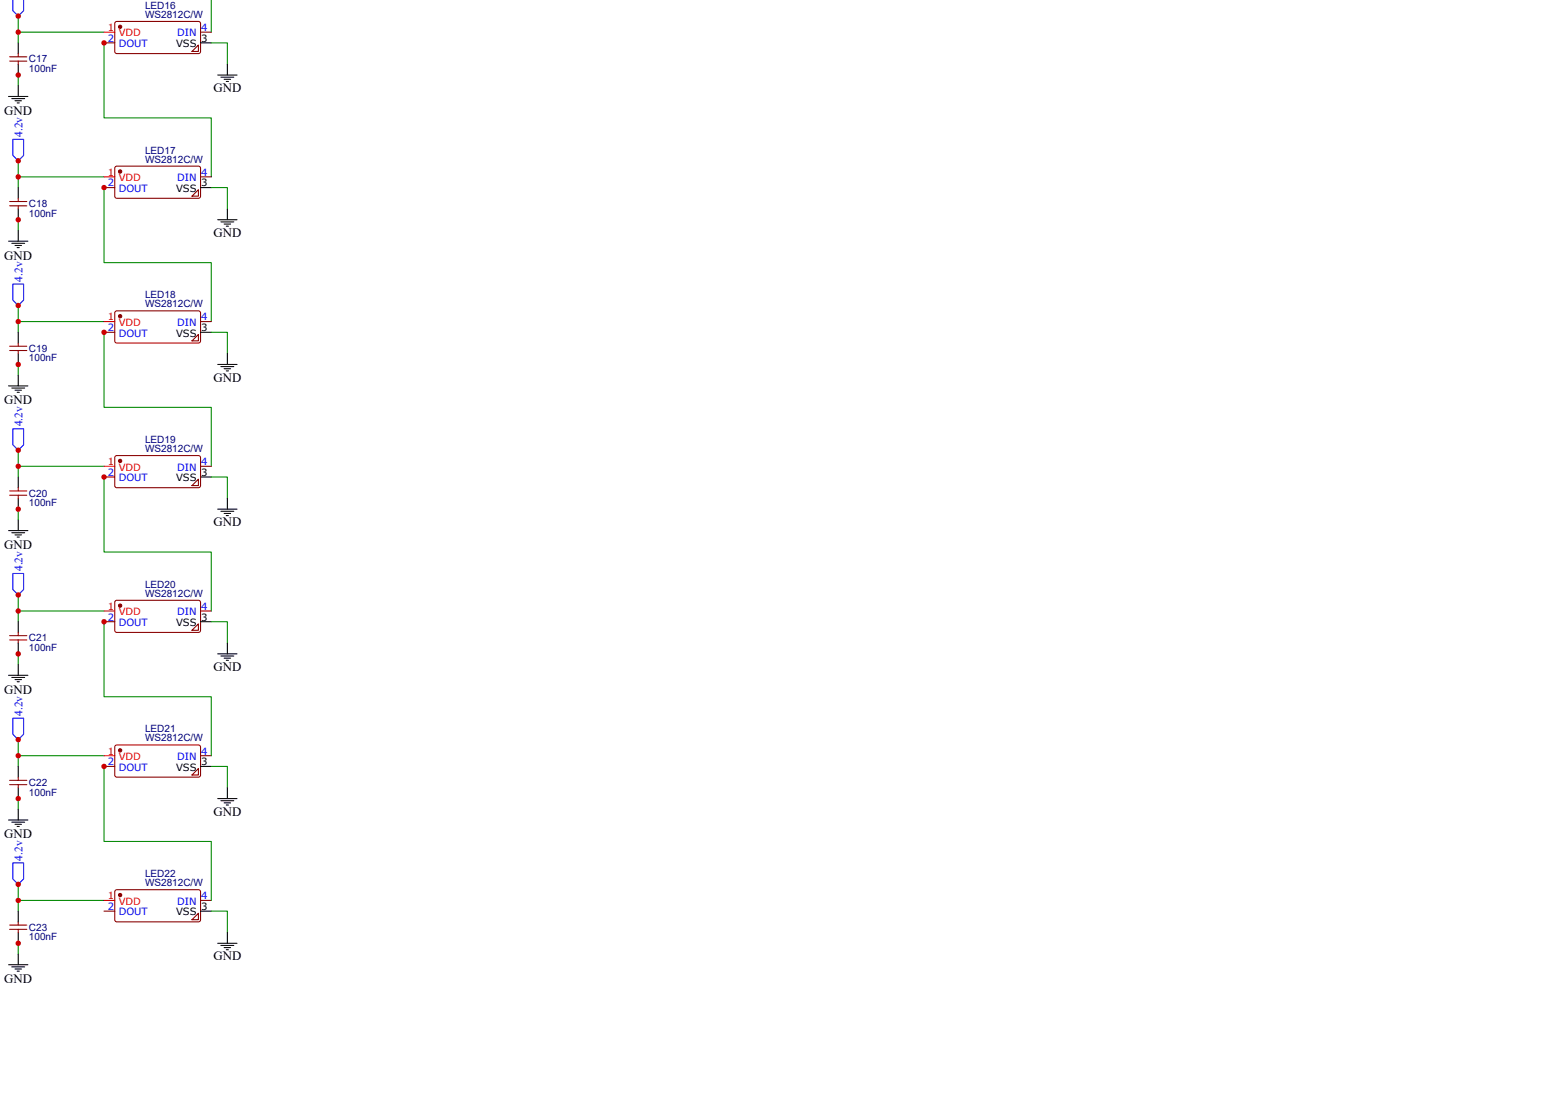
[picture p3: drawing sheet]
<svg xmlns="http://www.w3.org/2000/svg" width="297mm" height="210mm" viewBox="0 0 297 210" stroke-linecap="round" stroke-linejoin="round" font-family="sans-serif">
<path d="M40.1 0v6.1M3.5 3.1v3h16.3M3.5 6.1v2.1M3.5 14.3v2" fill="none" stroke="#080" stroke-width=".2"/>
<path d="M4.5 0v2l-1 1.1-1.1-1.1v-2" fill="none" stroke="#00f" stroke-width=".2"/>
<path d="M1.8 11.6h3.3M1.8 10.8h3.3M3.5 10.2v.6M3.5 11.6v.6M21.9 4.2l.3-.1h15.7l.2 .4v5.4l-.4 .3h-15.6l-.3-.4v-5.3z" fill="none" stroke="#800" stroke-width=".2"/>
<path d="M1.6 18.3h3.7M2.2 18.7h2.5M2.9 19.2h1.2M3.3 19.6h.4M3.5 8.2v2M3.5 12.2v2.1M3.5 16.3v2" fill="none" stroke="#000" stroke-width=".2"/>
<circle cx="22.8" cy="5.1" r=".31" fill="#800"/>
<g fill="none" stroke="#800" stroke-width=".2">
<path d="M19.8 8.2h2M37.7 8.6v1.2h-1.2zM38.1 6.1h2M1.8 39.1h3.3M1.8 38.3h3.3M3.5 37.7v.6M3.5 39.1v.6M21.9 31.7l.3-.1h15.7l.2 .4v5.4l-.4 .3h-15.6l-.3-.4v-5.3z"/>
<circle cx="22.8" cy="5.1" r=".31"/>
</g>
<path d="M19.8 6.1h2" fill="none" stroke="#f00" stroke-width=".2"/>
<g fill="none" stroke="#000" stroke-width=".2">
<path d="M38.1 8.2h2M41.4 14.3h3.6M42 14.7h2.4M42.6 15.1h1.2M43 15.5h.4M43.2 12.2v2.1M3.5 35.7v2M3.5 39.7v2.1M1.6 45.9h3.7M2.2 46.3h2.5M2.9 46.7h1.2M3.3 47.1h.4"/>
<path d="M3.5 43.8v2.1"/>
</g>
<path d="M19.8 8.2v14.2h20.3v11.2M40.1 8.2h3.1v4M3.5 30.6v3h16.3M3.5 33.6v2.1M3.5 41.8v2" fill="none" stroke="#080" stroke-width=".2"/>
<path d="M2.4 26.5h2.1v3l-1 1.1-1.1-1.1z" fill="none" stroke="#00f" stroke-width=".2"/>
<circle cx="22.8" cy="32.6" r=".31" fill="#800"/>
<g fill="none" stroke="#800" stroke-width=".2">
<path d="M19.8 35.7h2M37.7 36.1v1.2h-1.2zM38.1 33.6h2M21.9 59.2l.3-.1h15.7l.2 .4v5.5l-.4 .2h-15.6l-.3-.4v-5.3zM1.8 66.6h3.3M1.8 65.8h3.3M3.5 65.2v.6M3.5 66.6v.7"/>
<circle cx="22.8" cy="32.6" r=".31"/>
</g>
<path d="M19.8 33.6h2" fill="none" stroke="#f00" stroke-width=".2"/>
<g fill="none" stroke="#000" stroke-width=".2">
<path d="M38.1 35.7h2M43.2 39.7v2.1M41.4 41.8h3.6M42 42.2h2.4M42.6 42.6h1.2M43 43h.4M1.6 73.4h3.7M2.2 73.8h2.5M2.9 74.2h1.2M3.3 74.6h.4M3.5 63.2v2M3.5 67.3v2"/>
<path d="M3.5 71.3v2.1"/>
</g>
<path d="M19.8 35.7v14.2h20.3v11.2M40.1 35.7h3.1v4M3.5 58.1v3h16.3M3.5 61.1v2.1M3.5 69.3v2" fill="none" stroke="#080" stroke-width=".2"/>
<path d="M2.4 54h2.1v3.1l-1 1-1.1-1z" fill="none" stroke="#00f" stroke-width=".2"/>
<circle cx="22.8" cy="60.1" r=".31" fill="#800"/>
<g fill="none" stroke="#800" stroke-width=".2">
<path d="M19.8 63.2h2M37.7 63.6v1.2h-1.2zM38.1 61.1h2M1.8 94.2h3.3M1.8 93.3h3.3M3.5 92.7v.6M3.5 94.2v.6M21.9 86.7l.3-.1h15.7l.2 .4v5.5l-.4 .2h-15.6l-.3-.4v-5.3z"/>
<circle cx="22.8" cy="60.1" r=".31"/>
</g>
<path d="M19.8 61.1h2" fill="none" stroke="#f00" stroke-width=".2"/>
<g fill="none" stroke="#000" stroke-width=".2">
<path d="M38.1 63.2h2M41.4 69.3h3.6M42 69.7h2.4M42.6 70.1h1.2M43 70.5h.4M43.2 67.3v2M3.5 90.7v2M3.5 94.8v2M3.5 98.8v2.1M1.6 100.9h3.7M2.2 101.3h2.5M2.9 101.7h1.2"/>
<path d="M3.3 102.1h.4"/>
</g>
<path d="M19.8 63.2v14.2h20.3v11.2M40.1 63.2h3.1v4.1M3.5 85.6v3h16.3M3.5 88.6v2.1M3.5 96.8v2" fill="none" stroke="#080" stroke-width=".2"/>
<path d="M2.4 81.5h2.1v3.1l-1 1-1.1-1z" fill="none" stroke="#00f" stroke-width=".2"/>
<circle cx="22.8" cy="87.6" r=".31" fill="#800"/>
<g fill="none" stroke="#800" stroke-width=".2">
<path d="M19.8 90.7h2M37.7 91.1v1.2h-1.2zM38.1 88.6h2M21.9 114.2l.3-.1 15.7 .1 .2 .3v5.5l-.4 .2h-15.6l-.3-.4v-5.3zM1.8 121.7h3.3M1.8 120.8h3.3M3.5 120.2v.6M3.5 121.7v.6"/>
<circle cx="22.8" cy="87.6" r=".31"/>
</g>
<path d="M19.8 88.6h2" fill="none" stroke="#f00" stroke-width=".2"/>
<g fill="none" stroke="#000" stroke-width=".2">
<path d="M38.1 90.7h2M41.4 96.8h3.6M42 97.2h2.4M42.6 97.6h1.2M43 98h.4M43.2 94.8v2M3.5 118.2v2M1.6 128.4h3.7M2.2 128.8h2.5M2.9 129.2h1.2M3.3 129.6h.4M3.5 122.3v2"/>
<path d="M3.5 126.4v2"/>
</g>
<path d="M19.8 90.7v14.3h20.3v11.2M40.1 90.7h3.1v4.1M3.5 113.1v3.1h16.3M3.5 116.2v2M3.5 124.3v2.1" fill="none" stroke="#080" stroke-width=".2"/>
<path d="M2.4 109h2.1v3.1l-1 1-1.1-1z" fill="none" stroke="#00f" stroke-width=".2"/>
<circle cx="22.8" cy="115.1" r=".31" fill="#800"/>
<g fill="none" stroke="#800" stroke-width=".2">
<path d="M19.8 118.2h2M37.7 118.6v1.2h-1.2zM38.1 116.2h2M1.8 149.2h3.3M1.8 148.4h3.3M3.5 147.7v.7M3.5 149.2v.6M21.9 141.8l.3-.2 15.7 .1 .2 .3v5.5l-.4 .2h-15.6l-.3-.4v-5.3z"/>
<circle cx="22.8" cy="115.1" r=".31"/>
</g>
<path d="M19.8 116.2h2" fill="none" stroke="#f00" stroke-width=".2"/>
<g fill="none" stroke="#000" stroke-width=".2">
<path d="M38.1 118.2h2M41.4 124.3h3.6M42 124.7h2.4M42.6 125.1h1.2M43 125.5h.4M43.2 122.3v2M1.6 155.9h3.7M2.2 156.3h2.5M2.9 156.7h1.2M3.3 157.1h.4M3.5 145.7v2M3.5 149.8v2"/>
<path d="M3.5 153.9v2"/>
</g>
<path d="M40.1 118.2h3.1v4.1M3.5 140.6v3.1h16.3M3.5 143.7v2M3.5 151.8v2.1" fill="none" stroke="#080" stroke-width=".2"/>
<path d="M2.4 136.5h2.1v3.1l-1 1-1.1-1z" fill="none" stroke="#00f" stroke-width=".2"/>
<circle cx="22.8" cy="142.7" r=".31" fill="#800"/>
<g fill="none" stroke="#800" stroke-width=".2">
<path d="M19.8 145.7h2M37.7 146.1v1.2h-1.2zM38.1 143.7h2M1.8 176.7h3.3M1.8 175.9h3.3M3.5 175.3v.6M3.5 176.7v.6M21.9 169.3l.3-.2 15.7 .1 .2 .4v5.4l-.4 .3-15.6-.1-.3-.3v-5.3z"/>
<circle cx="22.8" cy="142.7" r=".31"/>
</g>
<path d="M19.8 143.7h2" fill="none" stroke="#f00" stroke-width=".2"/>
<g fill="none" stroke="#000" stroke-width=".2">
<path d="M38.1 145.7h2M41.4 151.8h3.6M42 152.2h2.4M42.6 152.6h1.2M43 153h.4M43.2 149.8v2M3.5 173.2v2.1M3.5 177.3v2M1.6 183.4h3.7M2.2 183.8h2.5M2.9 184.2h1.2M3.3 184.6h.4"/>
<path d="M3.5 181.4v2"/>
</g>
<path d="M19.8 118.2v14.3h20.3v11.2M40.1 145.7h3.1v4.1M3.5 168.1v3.1h16.3M3.5 171.2v2M3.5 179.3v2.1" fill="none" stroke="#080" stroke-width=".2"/>
<path d="M2.4 164.1h2.1v3l-1 1-1.1-1z" fill="none" stroke="#00f" stroke-width=".2"/>
<circle cx="22.8" cy="170.2" r=".31" fill="#800"/>
<g fill="none" stroke="#800" stroke-width=".2">
<path d="M19.8 173.2h2M37.7 173.6v1.3h-1.2zM38.1 171.2h2"/>
<circle cx="22.8" cy="170.2" r=".31"/>
</g>
<path d="M19.8 171.2h2" fill="none" stroke="#f00" stroke-width=".2"/>
<path d="M38.1 173.2h2M41.4 179.3h3.6M42 179.7h2.4M43.2 177.3v2M42.6 180.2h1.2M43 180.6h.4" fill="none" stroke="#000" stroke-width=".2"/>
<path d="M19.8 145.7v14.3h20.3v11.2M40.1 173.2h3.1v4.1" fill="none" stroke="#080" stroke-width=".2"/>
<g fill="#c00">
<circle cx="3.5" cy="171.2" r=".51"/>
<circle cx="3.5" cy="143.7" r=".51"/>
<circle cx="3.5" cy="116.2" r=".51"/>
<circle cx="3.5" cy="88.6" r=".51"/>
<circle cx="3.5" cy="61.1" r=".51"/>
<circle cx="3.5" cy="33.6" r=".51"/>
<circle cx="3.5" cy="6.1" r=".51"/>
<circle cx="19.8" cy="145.7" r=".51"/>
<circle cx="3.5" cy="179.3" r=".51"/>
<circle cx="3.5" cy="168.1" r=".51"/>
<circle cx="19.8" cy="118.2" r=".51"/>
<circle cx="3.5" cy="151.8" r=".51"/>
<circle cx="3.5" cy="140.6" r=".51"/>
<circle cx="3.5" cy="124.3" r=".51"/>
<circle cx="3.5" cy="113.1" r=".51"/>
<circle cx="19.8" cy="90.7" r=".51"/>
<circle cx="3.5" cy="96.8" r=".51"/>
<circle cx="3.5" cy="85.6" r=".51"/>
<circle cx="19.8" cy="63.2" r=".51"/>
<circle cx="3.5" cy="69.3" r=".51"/>
<circle cx="3.5" cy="58.1" r=".51"/>
<circle cx="19.8" cy="35.7" r=".51"/>
<circle cx="3.5" cy="41.8" r=".51"/>
<circle cx="3.5" cy="30.6" r=".51"/>
<circle cx="19.8" cy="8.2" r=".51"/>
<circle cx="3.5" cy="14.3" r=".51"/>
<circle cx="3.5" cy="3.1" r=".51"/>
</g>
<g font-size="2.4">
<text x="40.6" y="17.5">GND</text>
<text x=".8" y="21.8">GND</text>
<text x="40.6" y="45">GND</text>
<text x=".8" y="49.4">GND</text>
<text x=".8" y="76.9">GND</text>
<text x="40.6" y="72.5">GND</text>
<text x="40.6" y="100.1">GND</text>
<text x=".8" y="104.4">GND</text>
<text x=".8" y="131.9">GND</text>
<text x="40.6" y="127.6">GND</text>
<text x="40.6" y="155.1">GND</text>
<text x=".8" y="159.4">GND</text>
<text x="40.6" y="182.6">GND</text>
<text x=".8" y="186.9">GND</text>
</g>
<g font-size="2.2" fill="#00f">
<text x="4.2" y="26.1" transform="rotate(-90 4.2 26.1)">4.2v</text>
<text x="4.2" y="53.6" transform="rotate(-90 4.2 53.6)">4.2v</text>
<text x="4.2" y="81.1" transform="rotate(-90 4.2 81.1)">4.2v</text>
<text x="4.2" y="108.6" transform="rotate(-90 4.2 108.6)">4.2v</text>
<text x="4.2" y="136.1" transform="rotate(-90 4.2 136.1)">4.2v</text>
<text x="4.2" y="163.6" transform="rotate(-90 4.2 163.6)">4.2v</text>
</g>
<g font-size="1.9" fill="#f00">
<text x="20.5" y="5.9">1</text>
<text x="22.6" y="6.9">VDD</text>
<text x="20.5" y="33.4">1</text>
<text x="22.6" y="34.4">VDD</text>
<text x="20.5" y="60.9">1</text>
<text x="22.6" y="61.9">VDD</text>
<text x="20.5" y="88.4">1</text>
<text x="22.6" y="89.5">VDD</text>
<text x="20.5" y="116">1</text>
<text x="22.6" y="117">VDD</text>
<text x="20.5" y="143.5">1</text>
<text x="22.6" y="144.5">VDD</text>
<text x="20.5" y="171">1</text>
<text x="22.6" y="172">VDD</text>
</g>
<g font-size="1.9" fill="#000080">
<text x="27.6" y="3.4">WS2812C/W</text>
<text x="27.6" y="1.7">LED16</text>
<text x="5.5" y="11.9">C17</text>
<text x="5.5" y="13.7">100nF</text>
<text x="27.6" y="29.2">LED17</text>
<text x="27.6" y="30.9">WS2812C/W</text>
<text x="5.5" y="41.2">100nF</text>
<text x="5.5" y="39.4">C18</text>
<text x="27.6" y="58.4">WS2812C/W</text>
<text x="27.6" y="56.7">LED18</text>
<text x="5.5" y="68.7">100nF</text>
<text x="5.5" y="66.9">C19</text>
<text x="27.6" y="85.9">WS2812C/W</text>
<text x="27.6" y="84.2">LED19</text>
<text x="5.5" y="94.4">C20</text>
<text x="5.5" y="96.2">100nF</text>
<text x="27.6" y="113.4">WS2812C/W</text>
<text x="27.6" y="111.7">LED20</text>
<text x="5.5" y="123.7">100nF</text>
<text x="5.5" y="121.9">C21</text>
<text x="27.6" y="141">WS2812C/W</text>
<text x="27.6" y="139.3">LED21</text>
<text x="5.5" y="149.4">C22</text>
<text x="5.5" y="151.3">100nF</text>
<text x="27.6" y="166.8">LED22</text>
<text x="27.6" y="168.5">WS2812C/W</text>
<text x="5.5" y="178.8">100nF</text>
<text x="5.5" y="176.9">C23</text>
</g>
<g font-size="1.9" fill="#00f">
<text x="38.2" y="5.9">4</text>
<text x="20.5" y="7.9">2</text>
<text x="22.6" y="9">DOUT</text>
<text x="33.7" y="6.9">DIN</text>
<text x="20.5" y="35.5">2</text>
<text x="33.7" y="34.4">DIN</text>
<text x="38.2" y="33.4">4</text>
<text x="22.6" y="36.5">DOUT</text>
<text x="20.5" y="63">2</text>
<text x="22.6" y="64">DOUT</text>
<text x="33.7" y="61.9">DIN</text>
<text x="38.2" y="60.9">4</text>
<text x="33.7" y="89.5">DIN</text>
<text x="38.2" y="88.4">4</text>
<text x="20.5" y="90.5">2</text>
<text x="22.6" y="91.5">DOUT</text>
<text x="20.5" y="118">2</text>
<text x="22.6" y="119">DOUT</text>
<text x="33.7" y="117">DIN</text>
<text x="38.2" y="116">4</text>
<text x="38.2" y="143.5">4</text>
<text x="20.5" y="145.5">2</text>
<text x="22.6" y="146.5">DOUT</text>
<text x="33.7" y="144.5">DIN</text>
<text x="20.5" y="173">2</text>
<text x="33.7" y="172">DIN</text>
<text x="38.2" y="171">4</text>
<text x="22.6" y="174">DOUT</text>
</g>
<g font-size="1.9">
<text x="33.5" y="9">VSS</text>
<text x="38.2" y="7.9">3</text>
<text x="38.2" y="35.5">3</text>
<text x="33.5" y="36.5">VSS</text>
<text x="33.5" y="64">VSS</text>
<text x="38.2" y="63">3</text>
<text x="33.5" y="91.5">VSS</text>
<text x="38.2" y="90.5">3</text>
<text x="33.5" y="119">VSS</text>
<text x="38.2" y="118">3</text>
<text x="33.5" y="146.5">VSS</text>
<text x="38.2" y="145.5">3</text>
<text x="38.2" y="173">3</text>
<text x="33.5" y="174">VSS</text>
</g>
</svg>
